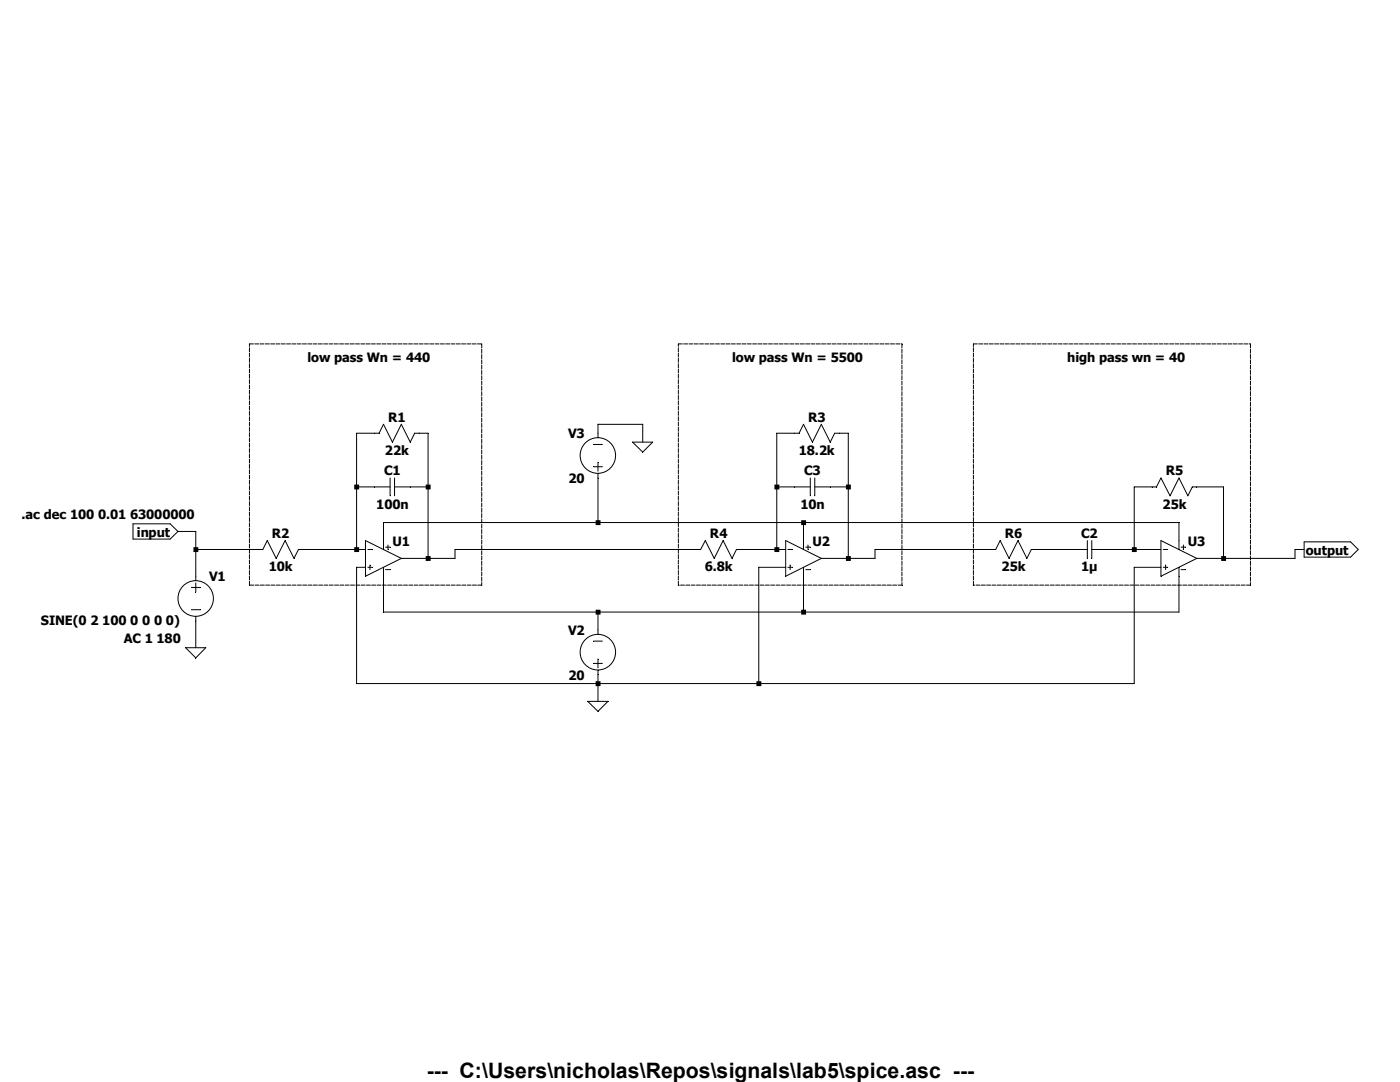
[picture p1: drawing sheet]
<svg xmlns="http://www.w3.org/2000/svg" width="279mm" height="216mm" viewBox="0 0 279 216" stroke-linecap="round" stroke-linejoin="round" font-family="sans-serif">
<g fill="none" stroke="#000" stroke-width=".2">
<path d="M71.2 97.2h6.7M77.9 95.4v3.5M78.7 97.2h6.7M78.7 95.4v3.5M118.4 93.1h1.8M118.4 88.7h1.8M119.3 87.3v-2.6h9v3.5M119.3 92.2v1.8M119.3 94.5v9.8M126.2 88.2h4.1l-2 2zM155 97.2h6.7M161.7 95.4v3.5"/>
<path d="M162.6 97.2h6.7M162.6 95.4v3.5M26.5 104.5h7.5l1.5 1.5-1.5 1.6h-7.5zM35.5 106h3.6v9.9M38.2 117.2h1.8M39.1 109.6h13.4l.8-1.7 1.8 3.5 1.8-3.5 1.8 3.5 .9-1.8h13.3M39.1 116.3v1.8M71.2 109.6v-23.2h4.4l.9-1.7 1.8 3.5 1.8-3.5 1.8 3.5 .9-1.8h2.6v25M72.9 107.9l7.2 3.5-7.2 3.6zM72.9 113.2h-1.7v23.2h155.2v-23.2h5.3M73.4 109.6h.9M73.4 113.2h.9"/>
<path d="M73.8 112.7v1M76.5 109.6v-5.3h158.8v5.3M76.5 113.2v8.9h158.8v-8.9M77 109.2h.9M77 113.7h.9M77.4 108.8v.8M155 109.6v-23.2h4.5l.9-1.7 1.7 3.5 1.8-3.5 1.8 3.5 .9-1.8h2.7v25M156.8 109.6h-9.8l-.9 1.8-1.8-3.5-1.8 3.5-1.7-3.5-1 1.7h-49v1.8h-10.7M156.8 113.2h-5.4v23.2M156.8 107.9l7.1 3.5-7.1 3.6zM157.2 109.6h.9M157.2 113.2h.9"/>
<path d="M157.7 112.7v1M160.4 104.3v5.3M160.4 113.2v8.9M160.8 109.2h.9M160.8 113.7h.9M161.2 108.8v.8M217 109.6h-11.2l-.9 1.8-1.7-3.5-1.8 3.5-1.8-3.5-.9 1.7h-24.1v1.8h-10.7M217 107.9v3.5M217.9 109.6h13.8M217.9 107.9v3.5M226.4 109.6v-12.4h4.4l.9-1.8 1.8 3.5 1.8-3.5 1.8 3.5 .9-1.7h6.2v14.2M231.7 107.9l7.1 3.5-7.1 3.6z"/>
<path d="M232.2 109.6h.8M232.2 113.2h.8M232.6 112.7v1M235.7 109.2h.9M235.7 113.7h.9M236.2 108.8v.8M260.3 109.6h-1.9v1.8h-19.6M260.3 108.1h9.2l1.6 1.5-1.6 1.6h-9.2zM37 129.2h4.1l-2 2.1zM38.2 121.7h1.8M39.1 123v6.2M117.3 140h4l-2 1.9z"/>
<path d="M118.4 132.4h1.8M118.4 127.9h1.8M119.3 122.1v4.5M119.3 131.5v1.8M119.3 133.7v6.3"/>
<circle cx="119.3" cy="90.9" r="3.5"/>
<circle cx="39" cy="119.4" r="3.5"/>
<circle cx="119.3" cy="130.1" r="3.5"/>
</g>
<g fill="#000">
<path d="M118.9 135.9h.9v1h-.9zM151 135.9h.9v1h-.9zM154.6 96.7h.9v1h-.9zM154.6 109.2h.9v1h-.9zM159.9 103.8h1v1h-1zM159.9 121.7h1v.9h-1zM168.8 96.7h1v1h-1zM168.8 111h1v.9h-1zM225.9 109.2h1v1h-1zM243.7 111h1v.9h-1z" fill-rule="evenodd"/>
<path d="M38.6 109.2h1v1h-1zM70.7 96.7h1v1h-1zM70.7 109.2h1v1h-1zM85 96.7h.9v1h-.9zM85 111h.9v.9h-.9zM118.9 103.8h.9v1h-.9zM118.9 121.7h.9v.9h-.9z" fill-rule="evenodd"/>
</g>
<path d="M49.8 68.6h46.3M96.1 68.6v48.2M135.4 68.6h44.6M180 68.6v48.2M194.3 68.6h55.3M249.6 68.6v48.2M49.8 116.8v-48.2M96.1 116.8h-46.3M135.4 116.8v-48.2M180 116.8h-44.6M194.3 116.8v-48.2M249.6 116.8h-55.3" fill="none" stroke="#000" stroke-width=".2" stroke-dasharray=".8 .3"/>
<text font-size="4.2" x="85.2" y="215.2">--- C:\Users\nicholas\Repos\signals\lab5\spice.asc ---</text>
<g font-size="2.6">
<text x="61.3" y="72.3">low pass Wn = 440</text>
<text x="146.1" y="72.3">low pass Wn = 5500</text>
<text x="213" y="72.3">high pass wn = 40</text>
<text x="77.5" y="84.2">R1</text>
<text x="113.4" y="87.5">V3</text>
<text x="161.3" y="84.2">R3</text>
<text x="76.7" y="94.9">C1</text>
<text x="76.8" y="90.8">22k</text>
<text x="159.4" y="90.8">18.2k</text>
<text x="160.5" y="94.9">C3</text>
<text x="232.7" y="94.9">R5</text>
<text x="75.1" y="101.5">100n</text>
<text x="113.5" y="96.4">20</text>
<text x="159.7" y="101.5">10n</text>
<text x="232" y="101.5">25k</text>
<text x="4.3" y="103.5">.ac dec 100 0.01 63000000</text>
<text x="27.3" y="107.1">input</text>
<text x="54.3" y="107.4">R2</text>
<text x="141.7" y="107.4">R4</text>
<text x="200.5" y="107.4">R6</text>
<text x="215.8" y="107.4">C2</text>
<text x="53.6" y="114">10k</text>
<text x="78.3" y="108.9">U1</text>
<text x="140.6" y="114">6.8k</text>
<text x="162.1" y="108.9">U2</text>
<text x="199.9" y="114">25k</text>
<text x="215.8" y="114">1µ</text>
<text x="237.1" y="108.9">U3</text>
<text x="260.6" y="110.7">output</text>
<text x="41.7" y="116">V1</text>
<text x="8.2" y="124.8">SINE(0 2 100 0 0 0 0)</text>
<text x="24.7" y="128.4">AC 1 180</text>
<text x="113.4" y="126.7">V2</text>
<text x="113.5" y="135.6">20</text>
</g>
</svg>
